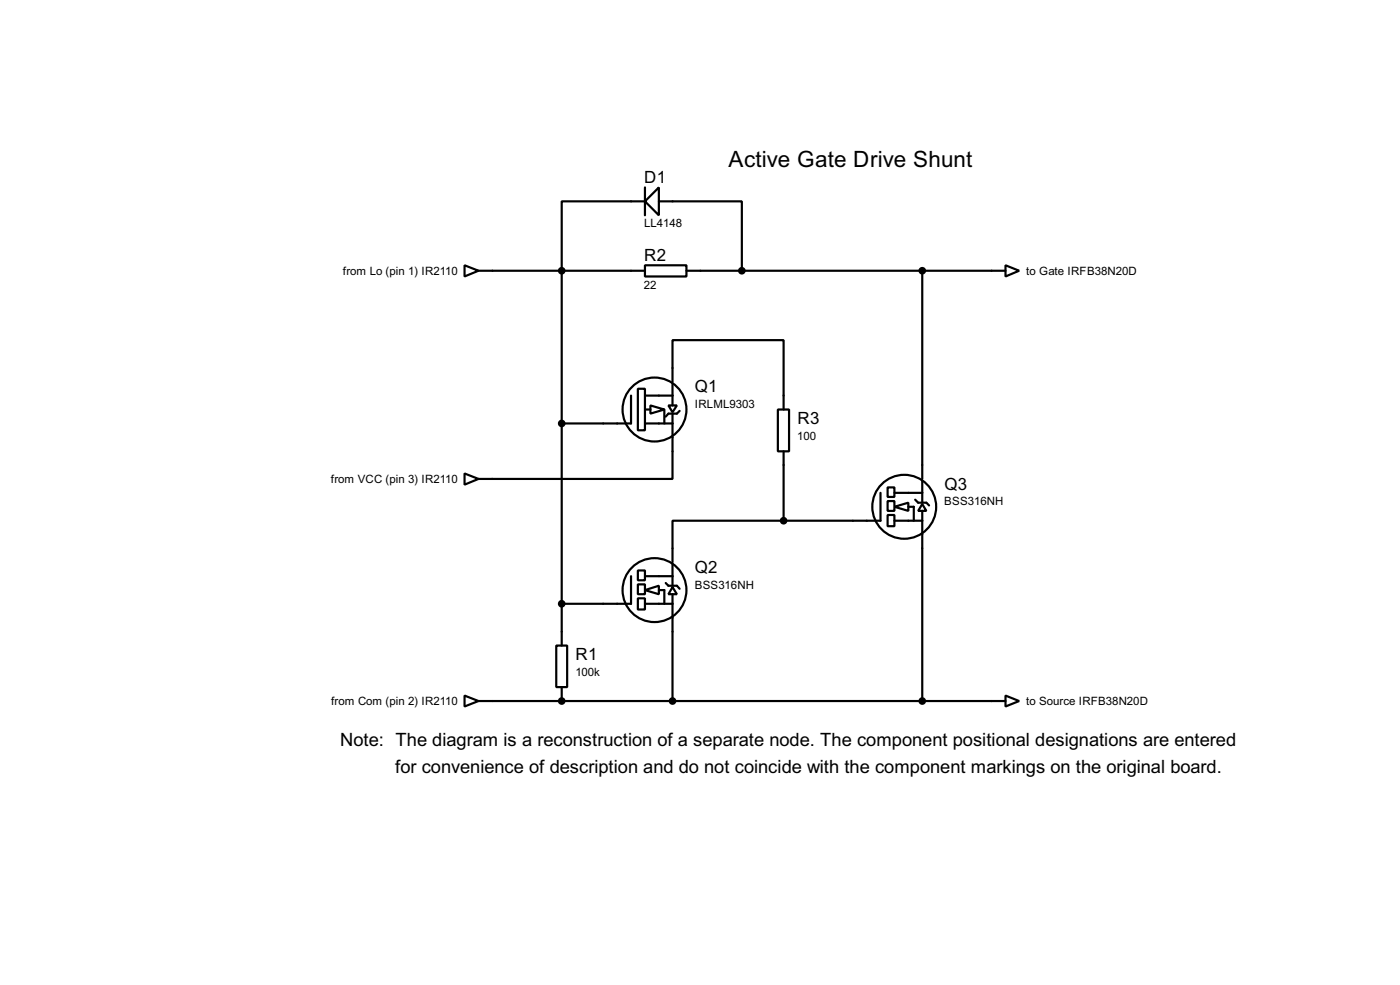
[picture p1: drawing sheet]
<svg xmlns="http://www.w3.org/2000/svg" width="256mm" height="180mm" viewBox="0 0 256 180" stroke-linecap="round" stroke-linejoin="round" font-family="sans-serif">
<g fill="none" stroke="#000" stroke-width=".4">
<path d="M118.2 36.9h-15.3v81.3M118.2 34.3v5.1M120.7 34.3v5.1l-2.5-2.5zM120.7 36.9h15.2v12.7M85.1 48.6l2.6 1-2.6 1zM87.7 49.6h30.5M118.2 48.6h7.6v2h-7.6zM125.8 49.6h58.4M169 49.6v38.1M184.2 48.6l2.5 1-2.5 1zM115.6 72.4v5.1h-12.7M116.9 71.2h1.3v7.6h-1.3z"/>
<path d="M118.2 77.5h5M118.2 72.4h5M118.2 75h1M119.2 74.2l2.5 .8-2.5 .7zM121.7 75v2.5M122.5 74.2h1.5l-.8 1.3zM123.2 69.9v-7.6h20.4v12.7M123.2 75.7v12h-35.5M123.2 70.2v4M124.5 75.2l-.5 .5h-1.5l-.5 .6M142.5 75h2.1v7.6h-2.1zM85.1 86.7l2.6 1-2.6 1z"/>
<path d="M143.6 95.3h-20.4v7.6M143.6 82.6v12.7M161.3 90.2v5.1h-17.7M162.6 89.2h1.3v1.8h-1.3zM162.6 94.3h1.3v2h-1.3zM162.6 91.7h1.3v1.8h-1.3zM163.9 92.8l2.5-.8v1.5zM163.9 95.3h5.1M163.9 90.2h5.1M166.4 92.8h1v2.5M167.7 91.5l.5 .5h1.5l.5 .5M169 92.3l.7 1.2h-1.5z"/>
<path d="M169 87.9v4.1M169 93.5v34.8M101.9 118.2h2v7.6h-2zM115.6 105.5v5h-12.7M116.9 104.4h1.3v1.8h-1.3zM116.9 109.5h1.3v2.1h-1.3zM116.9 107h1.3v1.8h-1.3zM118.2 108l2.5-.8v1.6zM118.2 110.5h5M118.2 105.5h5M120.7 108h1v2.5M122 106.7l.5 .5h1.5l.5 .6"/>
<path d="M123.2 107.5l.8 1.3h-1.5zM123.2 103.2v4M123.2 108.8v19.5M85.1 127.3l2.6 1-2.6 1zM87.7 128.3h96.5M102.9 125.8v2.5M184.2 127.3l2.5 1-2.5 1z"/>
<circle cx="119.9" cy="75" r="5.9"/>
<circle cx="165.6" cy="92.8" r="5.9"/>
<circle cx="119.9" cy="108" r="5.9"/>
</g>
<circle cx="102.9" cy="128.3" r=".2" fill="#000"/>
<g fill="#000" stroke="#000" stroke-width=".4">
<circle cx="102.9" cy="49.6" r=".5"/>
<circle cx="135.9" cy="49.6" r=".5"/>
<circle cx="168.9" cy="49.6" r=".5"/>
<circle cx="102.9" cy="77.5" r=".5"/>
<circle cx="143.5" cy="95.3" r=".5"/>
<circle cx="102.9" cy="110.5" r=".5"/>
<circle cx="102.9" cy="128.3" r=".5"/>
<circle cx="123.2" cy="128.3" r=".5"/>
<circle cx="168.9" cy="128.3" r=".5"/>
</g>
<text font-size="4.6" x="133.5" y="30.5">Active Gate Drive Shunt</text>
<g font-size="3.8">
<text x="62.3" y="136.5">Note: The diagram is a reconstruction of a separate node. The component positional designations are entered</text>
<text x="72.4" y="141.6">for convenience of description and do not coincide with the component markings on the original board.</text>
</g>
<g font-size="3.5">
<text x="118" y="33.5">D1</text>
<text x="118" y="47.8">R2</text>
<text x="127.3" y="71.8">Q1</text>
<text x="146.1" y="77.6">R3</text>
<text x="173" y="89.6">Q3</text>
<text x="127.3" y="104.9">Q2</text>
<text x="105.5" y="120.9">R1</text>
</g>
<g font-size="2.4">
<text x="118" y="41.6">LL4148</text>
<text x="62.8" y="50.4">from Lo (pin 1) IR2110</text>
<text x="118" y="52.8">22</text>
<text x="188" y="50.4">to Gate IRFB38N20D</text>
<text x="127.3" y="74.7">IRLML9303</text>
<text x="146.1" y="80.6">100</text>
<text x="60.6" y="88.5">from VCC (pin 3) IR2110</text>
<text x="173" y="92.5">BSS316NH</text>
<text x="127.3" y="107.8">BSS316NH</text>
<text x="105.4" y="123.8">100k</text>
<text x="60.7" y="129.1">from Com (pin 2) IR2110</text>
<text x="188" y="129.1">to Source IRFB38N20D</text>
</g>
</svg>
